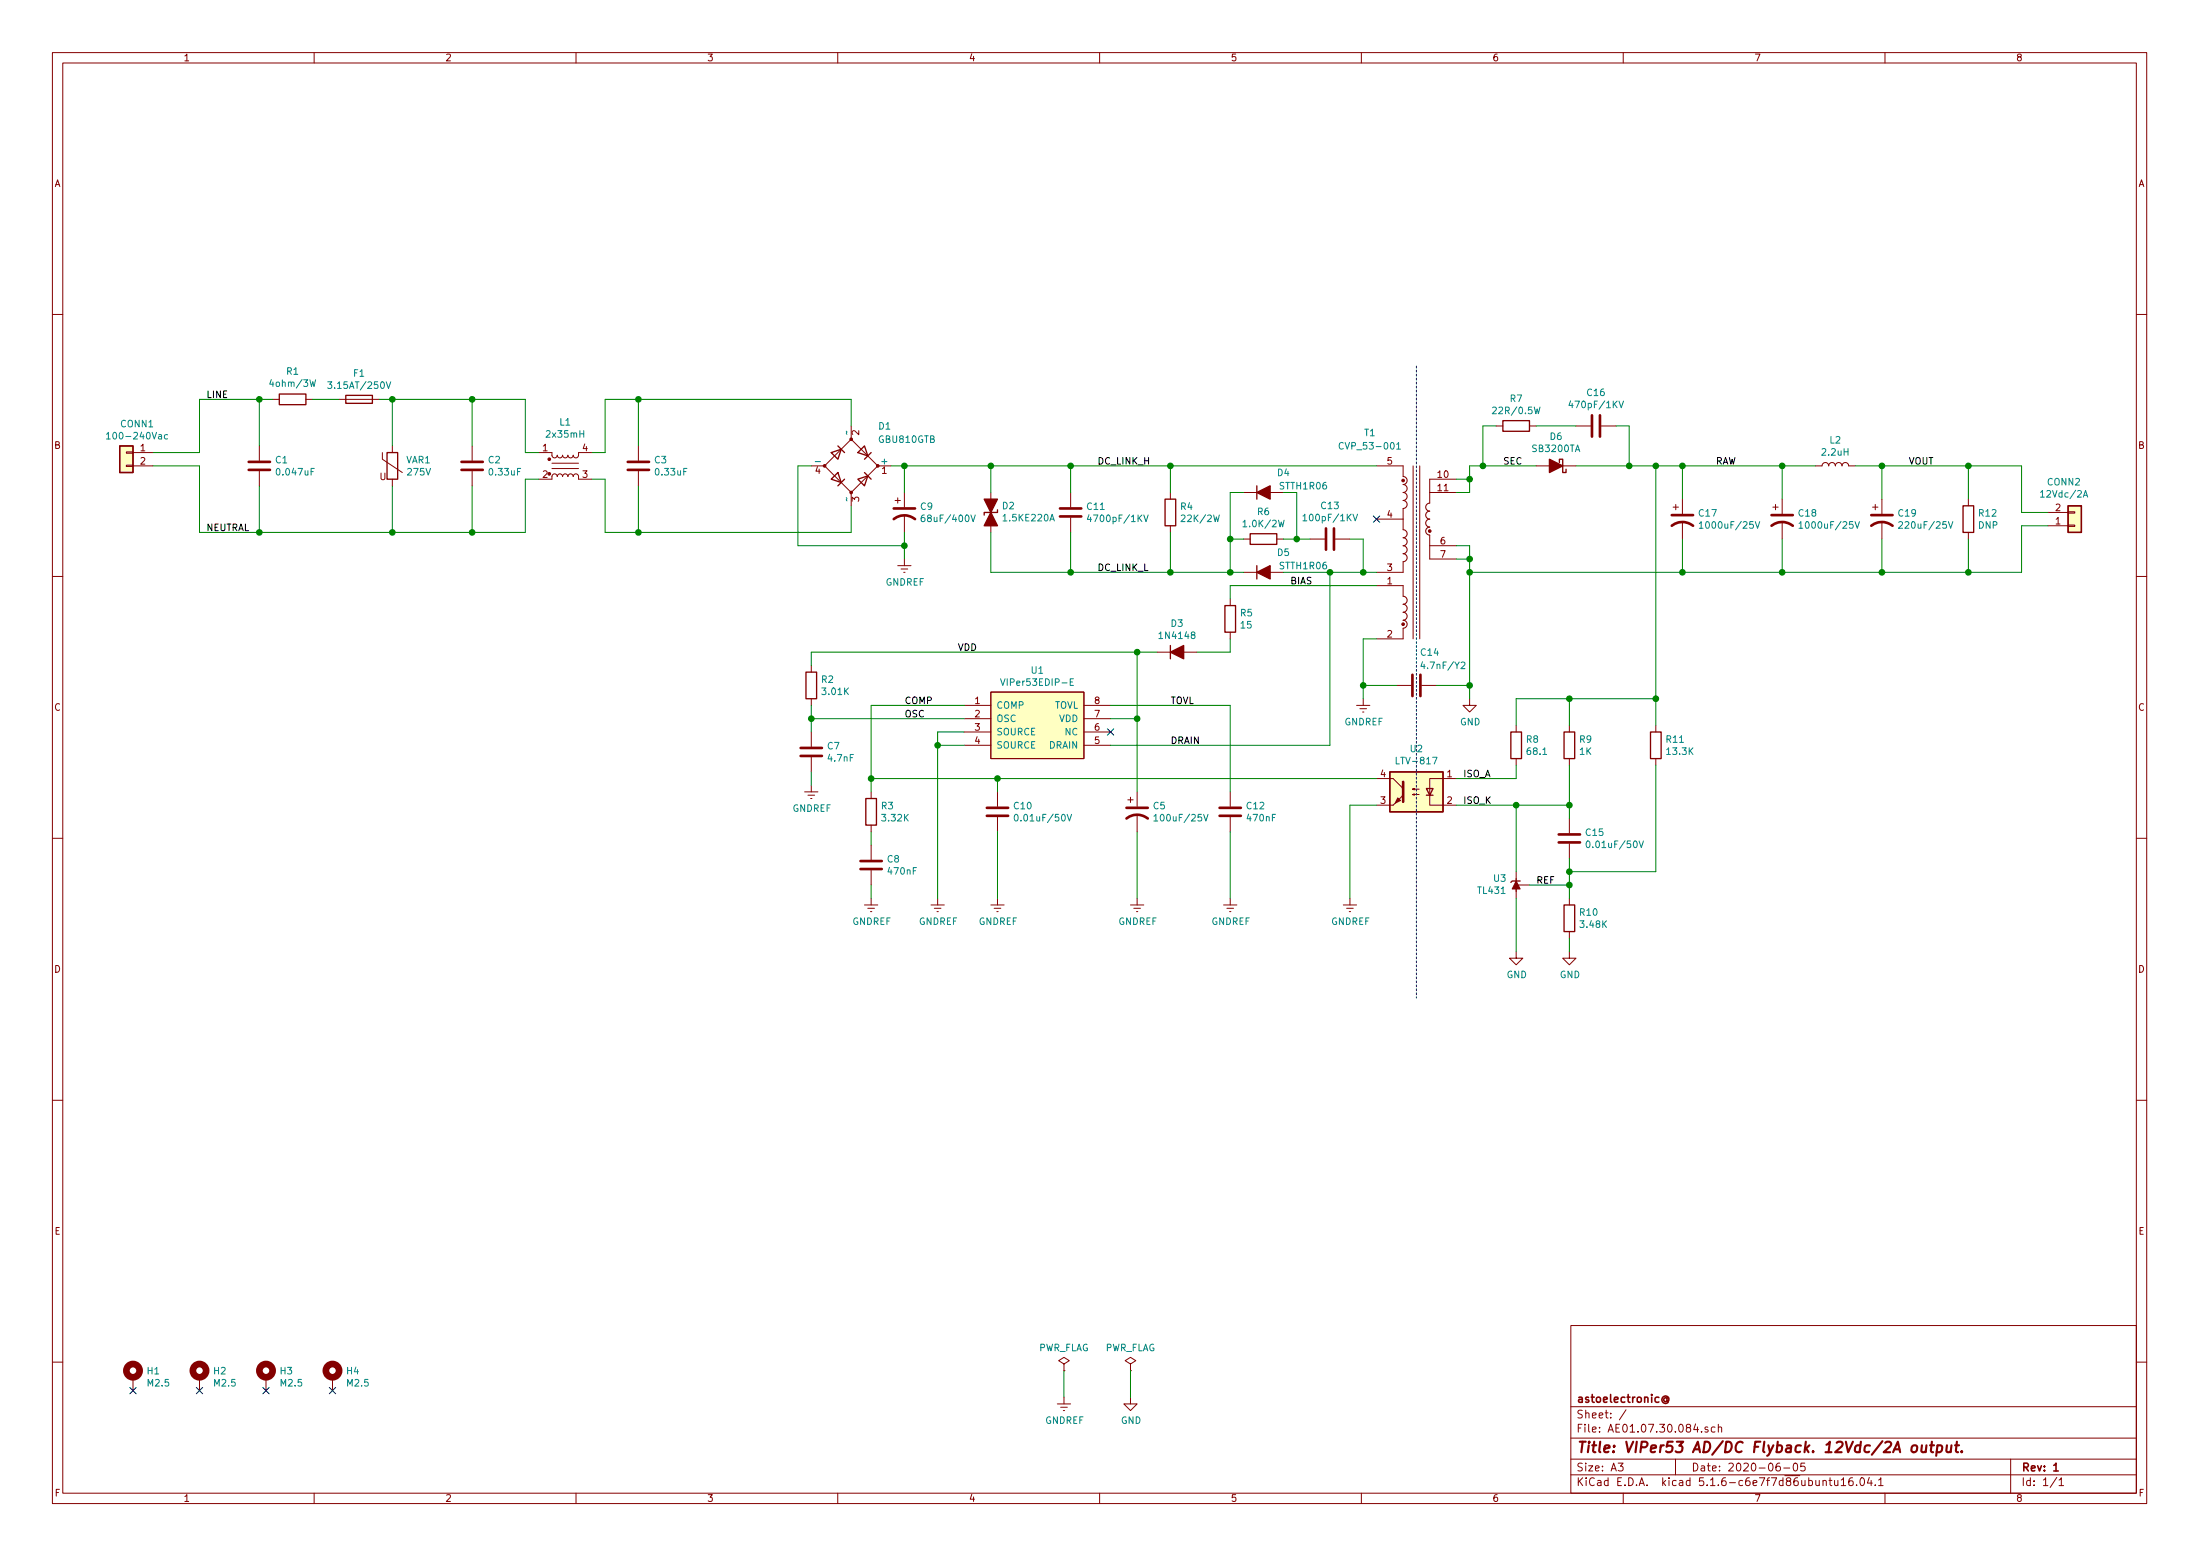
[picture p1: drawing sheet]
EESchema Schematic File Version 4
EELAYER 30 0
EELAYER END
$Descr A3 16535 11693
encoding utf-8
Sheet 1 1
Title "VIPer53 AD/DC Flyback. 12Vdc/2A output."
Date "2020-06-05"
Rev "1"
Comp "astoelectronic@"
Comment1 ""
Comment2 ""
Comment3 ""
Comment4 ""
$EndDescr
$Comp
L Device:D_Bridge_+AA- D1
U 1 1
P 6400 3500
F 0 "D1" H 6600 3800 50  0000 L CNN
F 1 "GBU810GTB" H 6600 3700 50  0000 L CNN
F 2 "Diode_THT:Diode_Bridge_Vishay_GBU" H 6400 3500 50  0001 C CNN
F 3 "~" H 6400 3500 50  0001 C CNN
F 4 "GBU810GTB" H 6400 3500 50  0001 C CNN "MPN"
	1    6400 3500
	1    0    0    -1  
$EndComp
Wire Wire Line
	1150 3400 1500 3400
Wire Wire Line
	1500 3400 1500 3000
$Comp
L Device:C C1
U 1 1
P 1950 3500
F 0 "C1" H 2065 3546 50  0000 L CNN
F 1 "0.047uF" H 2065 3455 50  0000 L CNN
F 2 "Capacitor_THT:C_Rect_L13.0mm_W4.0mm_P10.00mm_FKS3_FKP3_MKS4" H 1988 3350 50  0001 C CNN
F 3 "~" H 1950 3500 50  0001 C CNN
F 4 "BFC233921473" H 1950 3500 50  0001 C CNN "MPN"
	1    1950 3500
	1    0    0    -1  
$EndComp
$Comp
L Device:R R1
U 1 1
P 2200 3000
F 0 "R1" V 2407 3000 50  0000 C CNN
F 1 "4ohm/3W" V 2316 3000 50  0000 C CNN
F 2 "Resistor_THT:R_Axial_DIN0614_L14.3mm_D5.7mm_P20.32mm_Horizontal" V 2130 3000 50  0001 C CNN
F 3 "~" H 2200 3000 50  0001 C CNN
F 4 "WW3FT4R00" H 2200 3000 50  0001 C CNN "MPN"
	1    2200 3000
	0    -1   -1   0   
$EndComp
$Comp
L Device:Fuse F1
U 1 1
P 2700 3000
F 0 "F1" V 2503 3000 50  0000 C CNN
F 1 "3.15AT/250V" V 2594 3000 50  0000 C CNN
F 2 "Fuse:Fuseholder_Cylinder-5x20mm_Schurter_0031_8201_Horizontal_Open" V 2630 3000 50  0001 C CNN
F 3 "~" H 2700 3000 50  0001 C CNN
F 4 "0031.8201" V 2700 3000 50  0001 C CNN "MPN"
	1    2700 3000
	0    1    1    0   
$EndComp
$Comp
L Device:Varistor VAR1
U 1 1
P 2950 3500
F 0 "VAR1" H 3053 3546 50  0000 L CNN
F 1 "275V" H 3053 3455 50  0000 L CNN
F 2 "Varistor:RV_Disc_D15.5mm_W3.9mm_P7.5mm" V 2880 3500 50  0001 C CNN
F 3 "~" H 2950 3500 50  0001 C CNN
F 4 "B72214S2271K151" H 2950 3500 50  0001 C CNN "MPN"
	1    2950 3500
	1    0    0    -1  
$EndComp
$Comp
L Device:C C2
U 1 1
P 3550 3500
F 0 "C2" H 3665 3546 50  0000 L CNN
F 1 "0.33uF" H 3665 3455 50  0000 L CNN
F 2 "Capacitor_THT:C_Rect_L18.0mm_W9.0mm_P15.00mm_FKS3_FKP3" H 3588 3350 50  0001 C CNN
F 3 "~" H 3550 3500 50  0001 C CNN
F 4 "BFC233920334" H 3550 3500 50  0001 C CNN "MPN"
	1    3550 3500
	1    0    0    -1  
$EndComp
$Comp
L Device:C C3
U 1 1
P 4800 3500
F 0 "C3" H 4915 3546 50  0000 L CNN
F 1 "0.33uF" H 4915 3455 50  0000 L CNN
F 2 "Capacitor_THT:C_Rect_L18.0mm_W9.0mm_P15.00mm_FKS3_FKP3" H 4838 3350 50  0001 C CNN
F 3 "~" H 4800 3500 50  0001 C CNN
F 4 "BFC233920334" H 4800 3500 50  0001 C CNN "MPN"
	1    4800 3500
	1    0    0    -1  
$EndComp
Wire Wire Line
	1950 3350 1950 3000
Wire Wire Line
	1950 3000 2050 3000
Wire Wire Line
	2350 3000 2550 3000
Wire Wire Line
	2850 3000 2950 3000
Wire Wire Line
	2950 3350 2950 3000
Wire Wire Line
	1950 3650 1950 4000
Wire Wire Line
	1950 4000 2950 4000
Wire Wire Line
	2950 4000 2950 3650
Wire Wire Line
	3550 3000 3550 3350
Connection ~ 2950 3000
Wire Wire Line
	2950 4000 3550 4000
Wire Wire Line
	3550 4000 3550 3650
Connection ~ 2950 4000
Wire Wire Line
	4050 3400 3950 3400
Wire Wire Line
	4050 3600 3950 3600
Wire Wire Line
	4450 3400 4550 3400
Wire Wire Line
	4450 3600 4550 3600
Wire Wire Line
	3950 3400 3950 3000
Wire Wire Line
	3950 3000 3550 3000
Connection ~ 3550 3000
Wire Wire Line
	3950 3600 3950 4000
Connection ~ 3550 4000
Wire Wire Line
	4800 3000 4550 3000
Wire Wire Line
	4550 3400 4550 3000
Wire Wire Line
	4800 3000 4800 3350
Wire Wire Line
	4800 3650 4800 4000
Wire Wire Line
	4800 4000 4550 4000
Wire Wire Line
	4550 4000 4550 3600
Connection ~ 1950 4000
Wire Wire Line
	1950 3000 1500 3000
Connection ~ 1950 3000
Wire Wire Line
	6400 4000 6400 3800
Connection ~ 4800 4000
Wire Wire Line
	6400 3200 6400 3000
Connection ~ 4800 3000
$Comp
L Device:CP1 C9
U 1 1
P 6800 3850
F 0 "C9" H 6915 3896 50  0000 L CNN
F 1 "68uF/400V" H 6915 3805 50  0000 L CNN
F 2 "Capacitor_THT:CP_Radial_D16.0mm_P7.50mm" H 6800 3850 50  0001 C CNN
F 3 "~" H 6800 3850 50  0001 C CNN
F 4 "400BXW68MEFR16X25" H 6800 3850 50  0001 C CNN "MPN"
	1    6800 3850
	1    0    0    -1  
$EndComp
Wire Wire Line
	6700 3500 6800 3500
Wire Wire Line
	6800 4000 6800 4100
Wire Wire Line
	6800 4100 6000 4100
Wire Wire Line
	6000 4100 6000 3500
Wire Wire Line
	6000 3500 6100 3500
$Comp
L Device:C C11
U 1 1
P 8050 3850
F 0 "C11" H 8165 3896 50  0000 L CNN
F 1 "4700pF/1KV" H 8165 3805 50  0000 L CNN
F 2 "Capacitor_THT:C_Disc_D11.0mm_W5.0mm_P5.00mm" H 8088 3700 50  0001 C CNN
F 3 "~" H 8050 3850 50  0001 C CNN
F 4 "CK45-B3AD472KYGNA" H 8050 3850 50  0001 C CNN "MPN"
	1    8050 3850
	1    0    0    -1  
$EndComp
$Comp
L Device:R R4
U 1 1
P 8800 3850
F 0 "R4" H 8870 3896 50  0000 L CNN
F 1 "22K/2W" H 8870 3805 50  0000 L CNN
F 2 "Resistor_THT:R_Axial_DIN0516_L15.5mm_D5.0mm_P25.40mm_Horizontal" V 8730 3850 50  0001 C CNN
F 3 "~" H 8800 3850 50  0001 C CNN
F 4 "RSF2JT22K0" H 8800 3850 50  0001 C CNN "MPN"
	1    8800 3850
	1    0    0    -1  
$EndComp
$Comp
L Device:D_ALT D4
U 1 1
P 9500 3700
F 0 "D4" H 9650 3850 50  0000 C CNN
F 1 "STTH1R06" H 9800 3750 50  0000 C CNN
F 2 "Diode_THT:D_DO-41_SOD81_P10.16mm_Horizontal" H 9500 3700 50  0001 C CNN
F 3 "~" H 9500 3700 50  0001 C CNN
F 4 "STTH1R06RL" H 9500 3700 50  0001 C CNN "MPN"
	1    9500 3700
	1    0    0    -1  
$EndComp
$Comp
L Device:D_TVS_ALT D2
U 1 1
P 7450 3850
F 0 "D2" V 7496 3930 50  0000 L CNN
F 1 "1.5KE220A" V 7405 3930 50  0000 L CNN
F 2 "Diode_THT:D_DO-201_P15.24mm_Horizontal" H 7450 3850 50  0001 C CNN
F 3 "~" H 7450 3850 50  0001 C CNN
F 4 "1.5KE220A" H 7450 3850 50  0001 C CNN "MPN"
	1    7450 3850
	0    1    -1   0   
$EndComp
$Comp
L Device:R R6
U 1 1
P 9500 4050
F 0 "R6" V 9293 4050 50  0000 C CNN
F 1 "1.0K/2W" V 9384 4050 50  0000 C CNN
F 2 "Resistor_THT:R_Axial_DIN0516_L15.5mm_D5.0mm_P25.40mm_Horizontal" V 9430 4050 50  0001 C CNN
F 3 "~" H 9500 4050 50  0001 C CNN
F 4 "RSF2JT1K00" H 9500 4050 50  0001 C CNN "MPN"
	1    9500 4050
	0    1    1    0   
$EndComp
$Comp
L Device:D_ALT D5
U 1 1
P 9500 4300
F 0 "D5" H 9650 4450 50  0000 C CNN
F 1 "STTH1R06" H 9800 4350 50  0000 C CNN
F 2 "Diode_THT:D_DO-41_SOD81_P10.16mm_Horizontal" H 9500 4300 50  0001 C CNN
F 3 "~" H 9500 4300 50  0001 C CNN
F 4 "STTH1R06RL" H 9500 4300 50  0001 C CNN "MPN"
	1    9500 4300
	1    0    0    -1  
$EndComp
$Comp
L Device:C C13
U 1 1
P 10000 4050
F 0 "C13" V 9748 4050 50  0000 C CNN
F 1 "100pF/1KV" V 9839 4050 50  0000 C CNN
F 2 "Capacitor_THT:C_Disc_D7.5mm_W5.0mm_P5.00mm" H 10038 3900 50  0001 C CNN
F 3 "~" H 10000 4050 50  0001 C CNN
F 4 "F101K25Y5RN63K5R" V 10000 4050 50  0001 C CNN "MPN"
	1    10000 4050
	0    1    1    0   
$EndComp
Wire Wire Line
	7450 4000 7450 4300
Wire Wire Line
	7450 4300 8050 4300
Wire Wire Line
	8800 4300 8800 4000
Wire Wire Line
	8050 4000 8050 4300
Connection ~ 8050 4300
Wire Wire Line
	8050 4300 8800 4300
Wire Wire Line
	7450 3700 7450 3500
Wire Wire Line
	7450 3500 8050 3500
Wire Wire Line
	8800 3500 8800 3700
Wire Wire Line
	8050 3700 8050 3500
Connection ~ 8050 3500
Wire Wire Line
	8050 3500 8800 3500
Wire Wire Line
	9350 4300 9250 4300
Wire Wire Line
	9250 4300 9250 4050
Wire Wire Line
	9250 4050 9350 4050
Wire Wire Line
	9650 4300 10000 4300
Wire Wire Line
	10250 4300 10250 4050
Wire Wire Line
	10250 4050 10150 4050
Wire Wire Line
	9650 4050 9750 4050
Wire Wire Line
	9250 4050 9250 3700
Wire Wire Line
	9250 3700 9350 3700
Connection ~ 9250 4050
Wire Wire Line
	9650 3700 9750 3700
Wire Wire Line
	9750 3700 9750 4050
Connection ~ 9750 4050
Wire Wire Line
	9750 4050 9850 4050
Wire Wire Line
	8800 4300 9250 4300
Connection ~ 9250 4300
NoConn ~ 10350 3900
Wire Wire Line
	10250 4300 10350 4300
Connection ~ 10250 4300
Wire Wire Line
	10350 3500 8800 3500
Wire Wire Line
	6800 3500 7450 3500
Connection ~ 7450 3500
Wire Wire Line
	6800 3500 6800 3700
Wire Wire Line
	10350 4800 10250 4800
Wire Wire Line
	10250 4800 10250 5150
Wire Wire Line
	10250 5150 10500 5150
Wire Wire Line
	10250 5150 10250 5250
Connection ~ 10250 5150
$Comp
L power:GNDREF #PWR013
U 1 1
P 10250 5250
F 0 "#PWR013" H 10250 5000 50  0001 C CNN
F 1 "GNDREF" H 10255 5077 50  0000 C CNN
F 2 "" H 10250 5250 50  0001 C CNN
F 3 "" H 10250 5250 50  0001 C CNN
	1    10250 5250
	1    0    0    -1  
$EndComp
$Comp
L Device:C C14
U 1 1
P 10650 5150
F 0 "C14" V 10400 5250 50  0000 C CNN
F 1 "4.7nF/Y2" V 10500 5350 50  0000 C CNN
F 2 "Capacitor_THT:C_Disc_D12.5mm_W5.0mm_P7.50mm" H 10688 5000 50  0001 C CNN
F 3 "~" H 10650 5150 50  0001 C CNN
F 4 "VY2472M49Y5US63V7" V 10650 5150 50  0001 C CNN "MPN"
	1    10650 5150
	0    1    1    0   
$EndComp
$Comp
L power:GNDREF #PWR08
U 1 1
P 6800 4200
F 0 "#PWR08" H 6800 3950 50  0001 C CNN
F 1 "GNDREF" H 6805 4027 50  0000 C CNN
F 2 "" H 6800 4200 50  0001 C CNN
F 3 "" H 6800 4200 50  0001 C CNN
	1    6800 4200
	1    0    0    -1  
$EndComp
Wire Wire Line
	6800 4200 6800 4100
Connection ~ 6800 4100
Wire Wire Line
	10350 4400 9250 4400
Wire Wire Line
	9250 4400 9250 4500
$Comp
L Device:R R5
U 1 1
P 9250 4650
F 0 "R5" H 9320 4696 50  0000 L CNN
F 1 "15" H 9320 4605 50  0000 L CNN
F 2 "Resistor_THT:R_Axial_DIN0207_L6.3mm_D2.5mm_P10.16mm_Horizontal" V 9180 4650 50  0001 C CNN
F 3 "~" H 9250 4650 50  0001 C CNN
F 4 "RNF14FTD15R0" H 9250 4650 50  0001 C CNN "MPN"
	1    9250 4650
	1    0    0    -1  
$EndComp
Wire Wire Line
	9250 4800 9250 4900
Wire Wire Line
	9250 4900 9000 4900
$Comp
L Device:D_ALT D3
U 1 1
P 8850 4900
F 0 "D3" H 8850 5117 50  0000 C CNN
F 1 "1N4148" H 8850 5026 50  0000 C CNN
F 2 "Diode_THT:D_DO-35_SOD27_P7.62mm_Horizontal" H 8850 4900 50  0001 C CNN
F 3 "~" H 8850 4900 50  0001 C CNN
F 4 "1N4148TR" H 8850 4900 50  0001 C CNN "MPN"
	1    8850 4900
	1    0    0    -1  
$EndComp
Wire Wire Line
	10950 4200 11050 4200
Wire Wire Line
	11050 4200 11050 4100
Wire Wire Line
	11050 4100 10950 4100
Wire Wire Line
	11050 5150 10800 5150
Connection ~ 11050 4200
$Comp
L Device:D_Schottky_ALT D6
U 1 1
P 11700 3500
F 0 "D6" H 11700 3283 50  0000 C CNN
F 1 "SB3200TA" H 11700 3374 50  0000 C CNN
F 2 "Diode_THT:D_DO-201AD_P15.24mm_Horizontal" H 11700 3500 50  0001 C CNN
F 3 "~" H 11700 3500 50  0001 C CNN
F 4 "SB3200TA" H 11700 3500 50  0001 C CNN "MPN"
	1    11700 3500
	-1   0    0    1   
$EndComp
$Comp
L Device:R R7
U 1 1
P 11400 3200
F 0 "R7" V 11193 3200 50  0000 C CNN
F 1 "22R/0.5W" V 11284 3200 50  0000 C CNN
F 2 "Resistor_THT:R_Axial_DIN0309_L9.0mm_D3.2mm_P12.70mm_Horizontal" V 11330 3200 50  0001 C CNN
F 3 "~" H 11400 3200 50  0001 C CNN
F 4 "CF12JT22R0" H 11400 3200 50  0001 C CNN "MPN"
	1    11400 3200
	0    1    1    0   
$EndComp
$Comp
L Device:C C16
U 1 1
P 12000 3200
F 0 "C16" V 11748 3200 50  0000 C CNN
F 1 "470pF/1KV" V 11839 3200 50  0000 C CNN
F 2 "Capacitor_THT:C_Disc_D12.5mm_W5.0mm_P7.50mm" H 12038 3050 50  0001 C CNN
F 3 "~" H 12000 3200 50  0001 C CNN
F 4 "CC45SL3AD471JYGNA" V 12000 3200 50  0001 C CNN "MPN"
	1    12000 3200
	0    1    1    0   
$EndComp
$Comp
L Device:CP1 C17
U 1 1
P 12650 3900
F 0 "C17" H 12765 3946 50  0000 L CNN
F 1 "1000uF/25V" H 12765 3855 50  0000 L CNN
F 2 "Capacitor_THT:CP_Radial_D10.0mm_P5.00mm" H 12650 3900 50  0001 C CNN
F 3 "~" H 12650 3900 50  0001 C CNN
F 4 "25ZLH1000MEFCT810X23" H 12650 3900 50  0001 C CNN "MPN"
	1    12650 3900
	1    0    0    -1  
$EndComp
$Comp
L Device:L L2
U 1 1
P 13800 3500
F 0 "L2" V 13990 3500 50  0000 C CNN
F 1 "2.2uH" V 13899 3500 50  0000 C CNN
F 2 "Inductor_THT:L_Radial_D9.5mm_P5.00mm_Fastron_07HVP" H 13800 3500 50  0001 C CNN
F 3 "~" H 13800 3500 50  0001 C CNN
F 4 "AIUR-03-2R2M" V 13800 3500 50  0001 C CNN "MPN"
	1    13800 3500
	0    -1   -1   0   
$EndComp
$Comp
L Device:CP1 C19
U 1 1
P 14150 3900
F 0 "C19" H 14265 3946 50  0000 L CNN
F 1 "220uF/25V" H 14265 3855 50  0000 L CNN
F 2 "Capacitor_THT:CP_Radial_D8.0mm_P5.00mm" H 14150 3900 50  0001 C CNN
F 3 "~" H 14150 3900 50  0001 C CNN
F 4 "EEU-FR1E221B" H 14150 3900 50  0001 C CNN "MPN"
	1    14150 3900
	1    0    0    -1  
$EndComp
$Comp
L Device:R R12
U 1 1
P 14800 3900
F 0 "R12" H 14870 3946 50  0000 L CNN
F 1 "DNP" H 14870 3855 50  0000 L CNN
F 2 "Resistor_THT:R_Axial_DIN0207_L6.3mm_D2.5mm_P10.16mm_Horizontal" V 14730 3900 50  0001 C CNN
F 3 "~" H 14800 3900 50  0001 C CNN
	1    14800 3900
	1    0    0    -1  
$EndComp
$Comp
L Connector_Generic:Conn_01x02 CONN2
U 1 1
P 15600 3950
F 0 "CONN2" H 15518 3625 50  0000 C CNN
F 1 "12Vdc/2A" H 15518 3716 50  0000 C CNN
F 2 "Connector_Phoenix_GMSTB:PhoenixContact_GMSTBA_2,5_2-G-7,62_1x02_P7.62mm_Horizontal" H 15600 3950 50  0001 C CNN
F 3 "~" H 15600 3950 50  0001 C CNN
F 4 "1728853" H 15600 3950 50  0001 C CNN "MPN"
	1    15600 3950
	1    0    0    1   
$EndComp
Wire Wire Line
	10950 3700 11050 3700
Wire Wire Line
	11050 3700 11050 3600
Wire Wire Line
	11050 3600 10950 3600
Wire Wire Line
	11050 3600 11050 3500
Wire Wire Line
	11050 3500 11150 3500
Connection ~ 11050 3600
Wire Wire Line
	11050 4300 12650 4300
Wire Wire Line
	11150 3500 11150 3200
Wire Wire Line
	11150 3500 11550 3500
Connection ~ 11150 3500
Wire Wire Line
	11150 3200 11250 3200
Wire Wire Line
	11550 3200 11850 3200
Wire Wire Line
	11850 3500 12250 3500
Wire Wire Line
	12250 3500 12250 3200
Wire Wire Line
	12250 3200 12150 3200
Wire Wire Line
	12650 3750 12650 3500
Wire Wire Line
	12650 4050 12650 4300
Connection ~ 12650 4300
Wire Wire Line
	12650 4300 13400 4300
Wire Wire Line
	13400 3750 13400 3500
Wire Wire Line
	13400 3500 12650 3500
Connection ~ 12650 3500
Wire Wire Line
	13400 4050 13400 4300
Wire Wire Line
	13400 4300 14150 4300
Wire Wire Line
	13650 3500 13400 3500
Connection ~ 13400 3500
Wire Wire Line
	13950 3500 14150 3500
Wire Wire Line
	14150 3500 14150 3750
Wire Wire Line
	14150 4050 14150 4300
Connection ~ 14150 4300
Wire Wire Line
	14150 4300 14800 4300
Wire Wire Line
	14800 3750 14800 3500
Wire Wire Line
	14800 3500 14150 3500
Connection ~ 14150 3500
Wire Wire Line
	14800 4050 14800 4300
Wire Wire Line
	14800 4300 15200 4300
Wire Wire Line
	15200 4300 15200 3950
Wire Wire Line
	15200 3950 15400 3950
Wire Wire Line
	15400 3850 15200 3850
Wire Wire Line
	15200 3850 15200 3500
Wire Wire Line
	15200 3500 14800 3500
Wire Wire Line
	11050 5150 11050 5250
Connection ~ 11050 5150
$Comp
L power:GND #PWR014
U 1 1
P 11050 5250
F 0 "#PWR014" H 11050 5000 50  0001 C CNN
F 1 "GND" H 11055 5077 50  0000 C CNN
F 2 "" H 11050 5250 50  0001 C CNN
F 3 "" H 11050 5250 50  0001 C CNN
	1    11050 5250
	1    0    0    -1  
$EndComp
$Comp
L AE01.17.29.000:CVP_53-001 T1
U 1 1
P 10650 3700
F 0 "T1" H 10300 4150 50  0000 C CNN
F 1 "CVP_53-001" H 10300 4050 50  0000 C CNN
F 2 "AE01.17.29.000:CVP_53-001" H 10650 3700 50  0001 C CNN
F 3 "~" H 10350 3700 50  0001 C CNN
F 4 "CVP 53-001" H 10650 3700 50  0001 C CNN "MPN"
	1    10650 3700
	1    0    0    -1  
$EndComp
$Comp
L AE01.17.30.000:VIPer53EDIP-E U1
U 1 1
P 7800 5450
F 0 "U1" H 7800 5865 50  0000 C CNN
F 1 "VIPer53EDIP-E" H 7800 5774 50  0000 C CNN
F 2 "Package_DIP:DIP-8_W7.62mm" H 7550 5850 50  0001 C CNN
F 3 "" H 7550 5850 50  0001 C CNN
F 4 "VIPER53EDIP-E" H 7800 5450 50  0001 C CNN "MPN"
	1    7800 5450
	1    0    0    -1  
$EndComp
Wire Wire Line
	8350 5400 8550 5400
Wire Wire Line
	8550 5400 8550 4900
Wire Wire Line
	8550 4900 8700 4900
Wire Wire Line
	7250 5500 7050 5500
Wire Wire Line
	7050 5500 7050 5600
Wire Wire Line
	7050 5600 7250 5600
Wire Wire Line
	7050 5600 7050 6750
Connection ~ 7050 5600
$Comp
L power:GNDREF #PWR09
U 1 1
P 7050 6750
F 0 "#PWR09" H 7050 6500 50  0001 C CNN
F 1 "GNDREF" H 7055 6577 50  0000 C CNN
F 2 "" H 7050 6750 50  0001 C CNN
F 3 "" H 7050 6750 50  0001 C CNN
	1    7050 6750
	1    0    0    -1  
$EndComp
NoConn ~ 8350 5500
$Comp
L Device:R R3
U 1 1
P 6550 6100
F 0 "R3" H 6620 6146 50  0000 L CNN
F 1 "3.32K" H 6620 6055 50  0000 L CNN
F 2 "Resistor_THT:R_Axial_DIN0207_L6.3mm_D2.5mm_P10.16mm_Horizontal" V 6480 6100 50  0001 C CNN
F 3 "~" H 6550 6100 50  0001 C CNN
F 4 "RNF14FTD3K32" H 6550 6100 50  0001 C CNN "MPN"
	1    6550 6100
	1    0    0    -1  
$EndComp
$Comp
L Device:C C8
U 1 1
P 6550 6500
F 0 "C8" H 6665 6546 50  0000 L CNN
F 1 "470nF" H 6665 6455 50  0000 L CNN
F 2 "Capacitor_THT:C_Disc_D5.1mm_W3.2mm_P5.00mm" H 6588 6350 50  0001 C CNN
F 3 "~" H 6550 6500 50  0001 C CNN
F 4 "K474Z20Y5VF5TH5" H 6550 6500 50  0001 C CNN "MPN"
	1    6550 6500
	1    0    0    -1  
$EndComp
Wire Wire Line
	6550 5950 6550 5850
Wire Wire Line
	6550 5850 7500 5850
Connection ~ 6550 5850
Wire Wire Line
	6550 5850 6550 5300
Wire Wire Line
	6550 6350 6550 6250
Wire Wire Line
	6550 6650 6550 6750
$Comp
L power:GNDREF #PWR07
U 1 1
P 6550 6750
F 0 "#PWR07" H 6550 6500 50  0001 C CNN
F 1 "GNDREF" H 6555 6577 50  0000 C CNN
F 2 "" H 6550 6750 50  0001 C CNN
F 3 "" H 6550 6750 50  0001 C CNN
	1    6550 6750
	1    0    0    -1  
$EndComp
Wire Wire Line
	6550 5300 7250 5300
Wire Wire Line
	7250 5400 6100 5400
$Comp
L Device:R R2
U 1 1
P 6100 5150
F 0 "R2" H 6170 5196 50  0000 L CNN
F 1 "3.01K" H 6170 5105 50  0000 L CNN
F 2 "Resistor_THT:R_Axial_DIN0207_L6.3mm_D2.5mm_P10.16mm_Horizontal" V 6030 5150 50  0001 C CNN
F 3 "~" H 6100 5150 50  0001 C CNN
F 4 "RNF14FTD3K01" H 6100 5150 50  0001 C CNN "MPN"
	1    6100 5150
	1    0    0    -1  
$EndComp
$Comp
L Device:C C7
U 1 1
P 6100 5650
F 0 "C7" H 6215 5696 50  0000 L CNN
F 1 "4.7nF" H 6215 5605 50  0000 L CNN
F 2 "Capacitor_THT:C_Rect_L7.2mm_W2.5mm_P5.00mm_FKS2_FKP2_MKS2_MKP2" H 6138 5500 50  0001 C CNN
F 3 "~" H 6100 5650 50  0001 C CNN
F 4 "MMK5472K63J01L4BULK" H 6100 5650 50  0001 C CNN "MPN"
	1    6100 5650
	1    0    0    -1  
$EndComp
Wire Wire Line
	6100 5500 6100 5400
Wire Wire Line
	6100 5300 6100 5400
Connection ~ 6100 5400
Wire Wire Line
	6100 4900 8550 4900
Wire Wire Line
	6100 4900 6100 5000
Connection ~ 8550 4900
Wire Wire Line
	6100 5800 6100 5900
$Comp
L power:GNDREF #PWR06
U 1 1
P 6100 5900
F 0 "#PWR06" H 6100 5650 50  0001 C CNN
F 1 "GNDREF" H 6105 5727 50  0000 C CNN
F 2 "" H 6100 5900 50  0001 C CNN
F 3 "" H 6100 5900 50  0001 C CNN
	1    6100 5900
	1    0    0    -1  
$EndComp
$Comp
L Device:CP1 C5
U 1 1
P 8550 6100
F 0 "C5" H 8665 6146 50  0000 L CNN
F 1 "100uF/25V" H 8665 6055 50  0000 L CNN
F 2 "Capacitor_THT:CP_Radial_D6.3mm_P2.50mm" H 8550 6100 50  0001 C CNN
F 3 "~" H 8550 6100 50  0001 C CNN
F 4 "ESK107M025AE3EA" H 8550 6100 50  0001 C CNN "MPN"
	1    8550 6100
	1    0    0    -1  
$EndComp
$Comp
L Device:C C10
U 1 1
P 7500 6100
F 0 "C10" H 7615 6146 50  0000 L CNN
F 1 "0.01uF/50V" H 7615 6055 50  0000 L CNN
F 2 "Capacitor_THT:C_Disc_D3.8mm_W2.6mm_P2.50mm" H 7538 5950 50  0001 C CNN
F 3 "~" H 7500 6100 50  0001 C CNN
F 4 "C315C103K5R5TA7303" H 7500 6100 50  0001 C CNN "MPN"
	1    7500 6100
	1    0    0    -1  
$EndComp
Wire Wire Line
	7500 6250 7500 6750
$Comp
L power:GNDREF #PWR010
U 1 1
P 7500 6750
F 0 "#PWR010" H 7500 6500 50  0001 C CNN
F 1 "GNDREF" H 7505 6577 50  0000 C CNN
F 2 "" H 7500 6750 50  0001 C CNN
F 3 "" H 7500 6750 50  0001 C CNN
	1    7500 6750
	1    0    0    -1  
$EndComp
Wire Wire Line
	7500 5950 7500 5850
$Comp
L Device:C C12
U 1 1
P 9250 6100
F 0 "C12" H 9365 6146 50  0000 L CNN
F 1 "470nF" H 9365 6055 50  0000 L CNN
F 2 "Capacitor_THT:C_Disc_D5.1mm_W3.2mm_P5.00mm" H 9288 5950 50  0001 C CNN
F 3 "~" H 9250 6100 50  0001 C CNN
F 4 "K474Z20Y5VF5TH5" H 9250 6100 50  0001 C CNN "MPN"
	1    9250 6100
	1    0    0    -1  
$EndComp
Wire Wire Line
	8350 5300 9250 5300
Wire Wire Line
	9250 5300 9250 5950
Wire Wire Line
	9250 6250 9250 6750
Wire Wire Line
	8350 5600 10000 5600
Wire Wire Line
	10000 5600 10000 4300
Connection ~ 10000 4300
Wire Wire Line
	10000 4300 10250 4300
$Comp
L Isolator:LTV-817 U2
U 1 1
P 10650 5950
F 0 "U2" H 10650 6275 50  0000 C CNN
F 1 "LTV-817" H 10650 6184 50  0000 C CNN
F 2 "Package_DIP:DIP-4_W7.62mm" H 10450 5750 50  0001 L CIN
F 3 "http://www.us.liteon.com/downloads/LTV-817-827-847.PDF" H 10650 5850 50  0001 L CNN
F 4 "LTV-817" H 10650 5950 50  0001 C CNN "MPN"
	1    10650 5950
	-1   0    0    -1  
$EndComp
Wire Wire Line
	10350 6050 10150 6050
Wire Wire Line
	10150 6050 10150 6750
$Comp
L power:GNDREF #PWR012
U 1 1
P 10150 6750
F 0 "#PWR012" H 10150 6500 50  0001 C CNN
F 1 "GNDREF" H 10155 6577 50  0000 C CNN
F 2 "" H 10150 6750 50  0001 C CNN
F 3 "" H 10150 6750 50  0001 C CNN
	1    10150 6750
	1    0    0    -1  
$EndComp
$Comp
L Reference_Voltage:TL431LP U3
U 1 1
P 11400 6650
F 0 "U3" V 11446 6580 50  0000 R CNN
F 1 "TL431" V 11355 6580 50  0000 R CNN
F 2 "Package_TO_SOT_THT:TO-92_Inline_Wide" H 11400 6500 50  0001 C CIN
F 3 "http://www.ti.com/lit/ds/symlink/tl431.pdf" H 11400 6650 50  0001 C CIN
F 4 "TL431CLPRE3" H 11400 6650 50  0001 C CNN "MPN"
	1    11400 6650
	0    1    -1   0   
$EndComp
Wire Wire Line
	10950 6050 11400 6050
Wire Wire Line
	11400 6050 11400 6550
Wire Wire Line
	11400 6750 11400 7150
$Comp
L power:GND #PWR015
U 1 1
P 11400 7150
F 0 "#PWR015" H 11400 6900 50  0001 C CNN
F 1 "GND" H 11405 6977 50  0000 C CNN
F 2 "" H 11400 7150 50  0001 C CNN
F 3 "" H 11400 7150 50  0001 C CNN
	1    11400 7150
	1    0    0    -1  
$EndComp
Wire Wire Line
	11500 6650 11800 6650
$Comp
L Device:R R10
U 1 1
P 11800 6900
F 0 "R10" H 11870 6946 50  0000 L CNN
F 1 "3.48K" H 11870 6855 50  0000 L CNN
F 2 "Resistor_THT:R_Axial_DIN0207_L6.3mm_D2.5mm_P10.16mm_Horizontal" V 11730 6900 50  0001 C CNN
F 3 "~" H 11800 6900 50  0001 C CNN
F 4 "RNF14FTD3K48" H 11800 6900 50  0001 C CNN "MPN"
	1    11800 6900
	1    0    0    -1  
$EndComp
$Comp
L Device:C C15
U 1 1
P 11800 6300
F 0 "C15" H 11915 6346 50  0000 L CNN
F 1 "0.01uF/50V" H 11915 6255 50  0000 L CNN
F 2 "Capacitor_THT:C_Disc_D3.8mm_W2.6mm_P2.50mm" H 11838 6150 50  0001 C CNN
F 3 "~" H 11800 6300 50  0001 C CNN
F 4 "C315C103K5R5TA7303" H 11800 6300 50  0001 C CNN "MPN"
	1    11800 6300
	1    0    0    -1  
$EndComp
Wire Wire Line
	11800 6150 11800 6050
Wire Wire Line
	11800 6050 11400 6050
Connection ~ 11400 6050
Wire Wire Line
	11800 6750 11800 6650
Wire Wire Line
	11800 6650 11800 6550
Connection ~ 11800 6650
Wire Wire Line
	11800 7050 11800 7150
$Comp
L power:GND #PWR016
U 1 1
P 11800 7150
F 0 "#PWR016" H 11800 6900 50  0001 C CNN
F 1 "GND" H 11805 6977 50  0000 C CNN
F 2 "" H 11800 7150 50  0001 C CNN
F 3 "" H 11800 7150 50  0001 C CNN
	1    11800 7150
	1    0    0    -1  
$EndComp
Wire Wire Line
	11800 6550 12450 6550
Connection ~ 11800 6550
Wire Wire Line
	11800 6550 11800 6450
$Comp
L Device:R R9
U 1 1
P 11800 5600
F 0 "R9" H 11870 5646 50  0000 L CNN
F 1 "1K" H 11870 5555 50  0000 L CNN
F 2 "Resistor_THT:R_Axial_DIN0207_L6.3mm_D2.5mm_P10.16mm_Horizontal" V 11730 5600 50  0001 C CNN
F 3 "~" H 11800 5600 50  0001 C CNN
F 4 "RNF14FTD1K00" H 11800 5600 50  0001 C CNN "MPN"
	1    11800 5600
	1    0    0    -1  
$EndComp
$Comp
L Device:R R8
U 1 1
P 11400 5600
F 0 "R8" H 11470 5646 50  0000 L CNN
F 1 "68.1" H 11470 5555 50  0000 L CNN
F 2 "Resistor_THT:R_Axial_DIN0207_L6.3mm_D2.5mm_P10.16mm_Horizontal" V 11330 5600 50  0001 C CNN
F 3 "~" H 11400 5600 50  0001 C CNN
F 4 "RNF14FTD68R1" H 11400 5600 50  0001 C CNN "MPN"
	1    11400 5600
	1    0    0    -1  
$EndComp
Wire Wire Line
	10950 5850 11400 5850
Wire Wire Line
	11400 5850 11400 5750
Wire Wire Line
	11800 6050 11800 5750
Connection ~ 11800 6050
$Comp
L Device:R R11
U 1 1
P 12450 5600
F 0 "R11" H 12520 5646 50  0000 L CNN
F 1 "13.3K" H 12520 5555 50  0000 L CNN
F 2 "Resistor_THT:R_Axial_DIN0207_L6.3mm_D2.5mm_P10.16mm_Horizontal" V 12380 5600 50  0001 C CNN
F 3 "~" H 12450 5600 50  0001 C CNN
F 4 "RNF14FTD13K3" H 12450 5600 50  0001 C CNN "MPN"
	1    12450 5600
	1    0    0    -1  
$EndComp
Wire Wire Line
	12450 6550 12450 5750
Wire Wire Line
	11400 5450 11400 5250
Wire Wire Line
	11800 5250 11800 5450
Wire Wire Line
	11800 5250 12450 5250
Wire Wire Line
	12450 5250 12450 5450
Connection ~ 11800 5250
Wire Wire Line
	11050 4200 11050 4300
Connection ~ 11050 4300
Wire Wire Line
	11050 4300 11050 5150
Connection ~ 12250 3500
Wire Notes Line
	10650 2750 10650 7500
Wire Wire Line
	10350 5850 7500 5850
Wire Wire Line
	12250 3500 12450 3500
Wire Wire Line
	11400 5250 11800 5250
Connection ~ 7500 5850
Wire Wire Line
	12450 5250 12450 3500
Connection ~ 12450 5250
Connection ~ 12450 3500
Wire Wire Line
	12450 3500 12650 3500
Connection ~ 6800 3500
Connection ~ 8800 4300
Connection ~ 8800 3500
$Comp
L Device:CP1 C18
U 1 1
P 13400 3900
F 0 "C18" H 13515 3946 50  0000 L CNN
F 1 "1000uF/25V" H 13515 3855 50  0000 L CNN
F 2 "Capacitor_THT:CP_Radial_D10.0mm_P5.00mm" H 13400 3900 50  0001 C CNN
F 3 "~" H 13400 3900 50  0001 C CNN
F 4 "25ZLH1000MEFCT810X23" H 13400 3900 50  0001 C CNN "MPN"
	1    13400 3900
	1    0    0    -1  
$EndComp
Connection ~ 13400 4300
Connection ~ 14800 3500
Connection ~ 14800 4300
$Comp
L power:GNDREF #PWR018
U 1 1
P 8000 10500
F 0 "#PWR018" H 8000 10250 50  0001 C CNN
F 1 "GNDREF" H 8005 10327 50  0000 C CNN
F 2 "" H 8000 10500 50  0001 C CNN
F 3 "" H 8000 10500 50  0001 C CNN
	1    8000 10500
	1    0    0    -1  
$EndComp
$Comp
L power:PWR_FLAG #FLG02
U 1 1
P 8000 10300
F 0 "#FLG02" H 8000 10375 50  0001 C CNN
F 1 "PWR_FLAG" H 8000 10473 50  0000 C CNN
F 2 "" H 8000 10300 50  0001 C CNN
F 3 "~" H 8000 10300 50  0001 C CNN
	1    8000 10300
	1    0    0    -1  
$EndComp
Wire Wire Line
	8000 10300 8000 10500
$Comp
L power:GND #PWR019
U 1 1
P 8500 10500
F 0 "#PWR019" H 8500 10250 50  0001 C CNN
F 1 "GND" H 8505 10327 50  0000 C CNN
F 2 "" H 8500 10500 50  0001 C CNN
F 3 "" H 8500 10500 50  0001 C CNN
	1    8500 10500
	1    0    0    -1  
$EndComp
$Comp
L power:PWR_FLAG #FLG03
U 1 1
P 8500 10300
F 0 "#FLG03" H 8500 10375 50  0001 C CNN
F 1 "PWR_FLAG" H 8500 10473 50  0000 C CNN
F 2 "" H 8500 10300 50  0001 C CNN
F 3 "~" H 8500 10300 50  0001 C CNN
	1    8500 10300
	1    0    0    -1  
$EndComp
Wire Wire Line
	8500 10500 8500 10300
Wire Wire Line
	1500 4000 1500 3500
$Comp
L Device:EMI_Filter_LL_1423 L1
U 1 1
P 4250 3500
F 0 "L1" H 4250 3175 50  0000 C CNN
F 1 "2x35mH" H 4250 3266 50  0000 C CNN
F 2 "AE01.17.25.000:L_CommonMode_Wuerth_WE-CMB-NC" H 4250 3500 50  0001 C CNN
F 3 "~" H 4250 3500 50  0001 C CNN
F 4 "7448040435" H 4250 3500 50  0001 C CNN "MPN"
	1    4250 3500
	1    0    0    1   
$EndComp
Wire Wire Line
	1500 4000 1950 4000
Text Label 1550 3000 0    50   ~ 0
LINE
Text Label 1550 4000 0    50   ~ 0
NEUTRAL
Text Label 8250 3500 0    50   ~ 0
DC_LINK_H
Wire Wire Line
	8550 5950 8550 5400
Connection ~ 8550 5400
Wire Wire Line
	8550 6250 8550 6750
$Comp
L power:GNDREF #PWR011
U 1 1
P 9250 6750
F 0 "#PWR011" H 9250 6500 50  0001 C CNN
F 1 "GNDREF" H 9255 6577 50  0000 C CNN
F 2 "" H 9250 6750 50  0001 C CNN
F 3 "" H 9250 6750 50  0001 C CNN
	1    9250 6750
	1    0    0    -1  
$EndComp
$Comp
L power:GNDREF #PWR0101
U 1 1
P 8550 6750
F 0 "#PWR0101" H 8550 6500 50  0001 C CNN
F 1 "GNDREF" H 8555 6577 50  0000 C CNN
F 2 "" H 8550 6750 50  0001 C CNN
F 3 "" H 8550 6750 50  0001 C CNN
	1    8550 6750
	1    0    0    -1  
$EndComp
Text Label 14350 3500 0    50   ~ 0
VOUT
Text Label 12900 3500 0    50   ~ 0
RAW
Wire Wire Line
	1500 3500 1150 3500
Text Label 7200 4900 0    50   ~ 0
VDD
Text Label 6800 5400 0    50   ~ 0
OSC
Text Label 6800 5300 0    50   ~ 0
COMP
Text Label 8800 5300 0    50   ~ 0
TOVL
Text Label 8800 5600 0    50   ~ 0
DRAIN
Text Label 11550 6650 0    50   ~ 0
REF
Text Label 9700 4400 0    50   ~ 0
BIAS
$Comp
L Connector_Generic:Conn_01x02 CONN1
U 1 1
P 950 3400
F 0 "CONN1" H 868 3617 50  0000 C CNN
F 1 "100-240Vac" H 868 3526 50  0000 C CNN
F 2 "Connector_Phoenix_GMSTB:PhoenixContact_GMSTBA_2,5_2-G-7,62_1x02_P7.62mm_Horizontal" H 950 3400 50  0001 C CNN
F 3 "~" H 950 3400 50  0001 C CNN
F 4 "1728853" H 950 3400 50  0001 C CNN "MPN"
	1    950  3400
	-1   0    0    -1  
$EndComp
Wire Wire Line
	4800 3000 6400 3000
Wire Wire Line
	4800 4000 6400 4000
Text Label 11000 5850 0    50   ~ 0
ISO_A
Text Label 11000 6050 0    50   ~ 0
ISO_K
Text Label 11300 3500 0    50   ~ 0
SEC
Text Label 8250 4300 0    50   ~ 0
DC_LINK_L
Wire Wire Line
	2950 3000 3550 3000
Wire Wire Line
	3550 4000 3950 4000
$Comp
L Mechanical:MountingHole_Pad H1
U 1 1
P 1000 10350
F 0 "H1" H 1100 10399 50  0000 L CNN
F 1 "M2.5" H 1100 10308 50  0000 L CNN
F 2 "MountingHole:MountingHole_2.7mm_Pad_Via" H 1000 10350 50  0001 C CNN
F 3 "~" H 1000 10350 50  0001 C CNN
	1    1000 10350
	1    0    0    -1  
$EndComp
NoConn ~ 1000 10450
$Comp
L Mechanical:MountingHole_Pad H2
U 1 1
P 1500 10350
F 0 "H2" H 1600 10399 50  0000 L CNN
F 1 "M2.5" H 1600 10308 50  0000 L CNN
F 2 "MountingHole:MountingHole_2.7mm_Pad_Via" H 1500 10350 50  0001 C CNN
F 3 "~" H 1500 10350 50  0001 C CNN
	1    1500 10350
	1    0    0    -1  
$EndComp
NoConn ~ 1500 10450
$Comp
L Mechanical:MountingHole_Pad H3
U 1 1
P 2000 10350
F 0 "H3" H 2100 10399 50  0000 L CNN
F 1 "M2.5" H 2100 10308 50  0000 L CNN
F 2 "MountingHole:MountingHole_2.7mm_Pad_Via" H 2000 10350 50  0001 C CNN
F 3 "~" H 2000 10350 50  0001 C CNN
	1    2000 10350
	1    0    0    -1  
$EndComp
NoConn ~ 2000 10450
$Comp
L Mechanical:MountingHole_Pad H4
U 1 1
P 2500 10350
F 0 "H4" H 2600 10399 50  0000 L CNN
F 1 "M2.5" H 2600 10308 50  0000 L CNN
F 2 "MountingHole:MountingHole_2.7mm_Pad_Via" H 2500 10350 50  0001 C CNN
F 3 "~" H 2500 10350 50  0001 C CNN
	1    2500 10350
	1    0    0    -1  
$EndComp
NoConn ~ 2500 10450
$EndSCHEMATC
